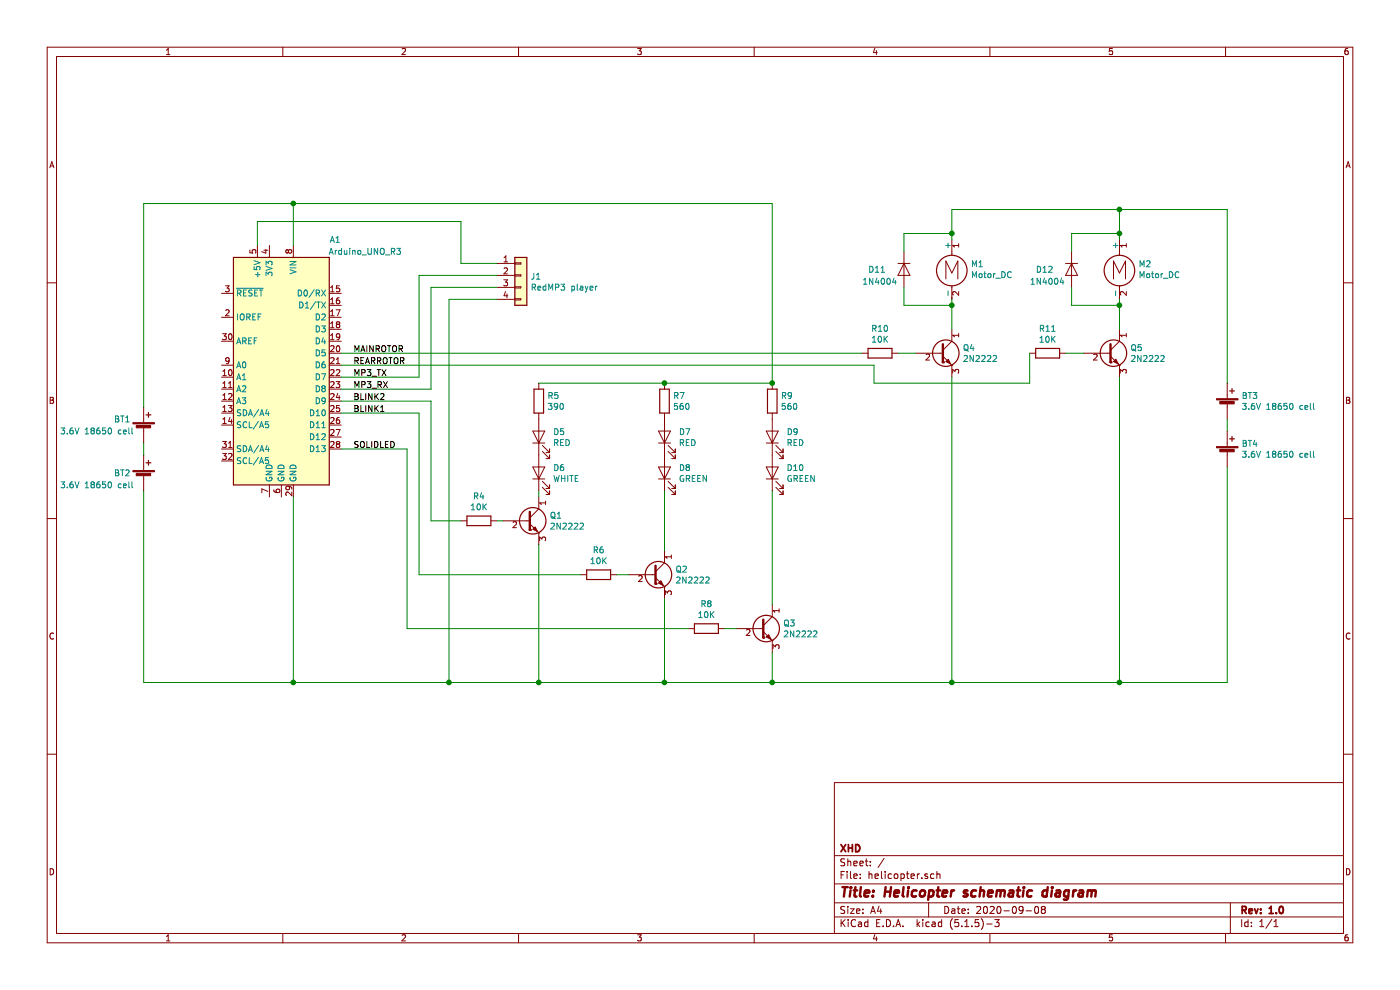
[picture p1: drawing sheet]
EESchema Schematic File Version 4
EELAYER 30 0
EELAYER END
$Descr A4 11693 8268
encoding utf-8
Sheet 1 1
Title "Helicopter schematic diagram"
Date "2020-09-08"
Rev "1.0"
Comp "XHD"
Comment1 ""
Comment2 ""
Comment3 ""
Comment4 ""
$EndDescr
$Comp
L Device:LED D8
U 1 1
P 5550 3950
F 0 "D8" V 5589 3832 50  0000 R CNN
F 1 "GREEN" V 5498 3832 50  0000 R CNN
F 2 "" H 5550 3950 50  0001 C CNN
F 3 "~" H 5550 3950 50  0001 C CNN
	1    5550 3950
	0    -1   -1   0   
$EndComp
$Comp
L Device:R R7
U 1 1
P 5550 3350
F 0 "R7" H 5620 3396 50  0000 L CNN
F 1 "560" H 5620 3305 50  0000 L CNN
F 2 "" V 5480 3350 50  0001 C CNN
F 3 "~" H 5550 3350 50  0001 C CNN
	1    5550 3350
	1    0    0    -1  
$EndComp
$Comp
L Transistor_BJT:BC547 Q2
U 1 1
P 5450 4800
F 0 "Q2" H 5640 4846 50  0000 L CNN
F 1 "2N2222" H 5640 4755 50  0000 L CNN
F 2 "Package_TO_SOT_THT:TO-92_Inline" H 5650 4725 50  0001 L CIN
F 3 "http://www.fairchildsemi.com/ds/BC/BC547.pdf" H 5450 4800 50  0001 L CNN
	1    5450 4800
	1    0    0    -1  
$EndComp
$Comp
L Device:R R6
U 1 1
P 5000 4800
F 0 "R6" V 4793 4800 50  0000 C CNN
F 1 "10K" V 4884 4800 50  0000 C CNN
F 2 "" V 4930 4800 50  0001 C CNN
F 3 "~" H 5000 4800 50  0001 C CNN
	1    5000 4800
	0    1    1    0   
$EndComp
Wire Wire Line
	5150 4800 5250 4800
$Comp
L Device:LED D7
U 1 1
P 5550 3650
F 0 "D7" V 5589 3532 50  0000 R CNN
F 1 "RED" V 5498 3532 50  0000 R CNN
F 2 "" H 5550 3650 50  0001 C CNN
F 3 "~" H 5550 3650 50  0001 C CNN
	1    5550 3650
	0    -1   -1   0   
$EndComp
$Comp
L Device:R R10
U 1 1
P 7350 2950
F 0 "R10" V 7143 2950 50  0000 C CNN
F 1 "10K" V 7234 2950 50  0000 C CNN
F 2 "" V 7280 2950 50  0001 C CNN
F 3 "~" H 7350 2950 50  0001 C CNN
	1    7350 2950
	0    1    1    0   
$EndComp
$Comp
L Transistor_BJT:BC547 Q4
U 1 1
P 7850 2950
F 0 "Q4" H 8040 2996 50  0000 L CNN
F 1 "2N2222" H 8040 2905 50  0000 L CNN
F 2 "Package_TO_SOT_THT:TO-92_Inline" H 8050 2875 50  0001 L CIN
F 3 "http://www.fairchildsemi.com/ds/BC/BC547.pdf" H 7850 2950 50  0001 L CNN
	1    7850 2950
	1    0    0    -1  
$EndComp
Wire Wire Line
	7500 2950 7650 2950
$Comp
L Motor:Motor_DC M1
U 1 1
P 7950 2200
F 0 "M1" H 8108 2196 50  0000 L CNN
F 1 "Motor_DC" H 8108 2105 50  0000 L CNN
F 2 "" H 7950 2110 50  0001 C CNN
F 3 "~" H 7950 2110 50  0001 C CNN
	1    7950 2200
	1    0    0    -1  
$EndComp
Wire Wire Line
	7950 2500 7950 2550
Wire Wire Line
	7950 1750 7950 1950
$Comp
L Diode:1N4004 D11
U 1 1
P 7550 2250
F 0 "D11" V 7550 1950 50  0000 L CNN
F 1 "1N4004" V 7650 1900 50  0000 L CNN
F 2 "Diode_THT:D_DO-41_SOD81_P10.16mm_Horizontal" H 7550 2075 50  0001 C CNN
F 3 "http://www.vishay.com/docs/88503/1n4001.pdf" H 7550 2250 50  0001 C CNN
	1    7550 2250
	0    1    1    0   
$EndComp
Wire Wire Line
	7550 2100 7550 1950
Wire Wire Line
	7550 1950 7950 1950
Connection ~ 7950 1950
Wire Wire Line
	7950 1950 7950 2000
Wire Wire Line
	7550 2400 7550 2550
Wire Wire Line
	7550 2550 7950 2550
Connection ~ 7950 2550
Wire Wire Line
	7950 2550 7950 2750
$Comp
L MCU_Module:Arduino_UNO_R3 A1
U 1 1
P 2350 3050
F 0 "A1" H 1900 4100 50  0000 C CNN
F 1 "Arduino_UNO_R3" H 1650 4000 50  0000 C CNN
F 2 "Module:Arduino_UNO_R3" H 2350 3050 50  0001 C CIN
F 3 "https://www.arduino.cc/en/Main/arduinoBoardUno" H 2350 3050 50  0001 C CNN
	1    2350 3050
	-1   0    0    -1  
$EndComp
$Comp
L Device:R R11
U 1 1
P 8750 2950
F 0 "R11" V 8543 2950 50  0000 C CNN
F 1 "10K" V 8634 2950 50  0000 C CNN
F 2 "" V 8680 2950 50  0001 C CNN
F 3 "~" H 8750 2950 50  0001 C CNN
	1    8750 2950
	0    1    1    0   
$EndComp
$Comp
L Transistor_BJT:BC547 Q5
U 1 1
P 9250 2950
F 0 "Q5" H 9440 2996 50  0000 L CNN
F 1 "2N2222" H 9440 2905 50  0000 L CNN
F 2 "Package_TO_SOT_THT:TO-92_Inline" H 9450 2875 50  0001 L CIN
F 3 "http://www.fairchildsemi.com/ds/BC/BC547.pdf" H 9250 2950 50  0001 L CNN
	1    9250 2950
	1    0    0    -1  
$EndComp
Wire Wire Line
	8900 2950 9050 2950
$Comp
L Motor:Motor_DC M2
U 1 1
P 9350 2200
F 0 "M2" H 9508 2196 50  0000 L CNN
F 1 "Motor_DC" H 9508 2105 50  0000 L CNN
F 2 "" H 9350 2110 50  0001 C CNN
F 3 "~" H 9350 2110 50  0001 C CNN
	1    9350 2200
	1    0    0    -1  
$EndComp
Wire Wire Line
	9350 2500 9350 2550
Wire Wire Line
	9350 1750 9350 1950
$Comp
L Diode:1N4004 D12
U 1 1
P 8950 2250
F 0 "D12" V 8950 1950 50  0000 L CNN
F 1 "1N4004" V 9050 1900 50  0000 L CNN
F 2 "Diode_THT:D_DO-41_SOD81_P10.16mm_Horizontal" H 8950 2075 50  0001 C CNN
F 3 "http://www.vishay.com/docs/88503/1n4001.pdf" H 8950 2250 50  0001 C CNN
	1    8950 2250
	0    1    1    0   
$EndComp
Wire Wire Line
	8950 2100 8950 1950
Wire Wire Line
	8950 1950 9350 1950
Connection ~ 9350 1950
Wire Wire Line
	9350 1950 9350 2000
Wire Wire Line
	8950 2400 8950 2550
Wire Wire Line
	8950 2550 9350 2550
Connection ~ 9350 2550
Wire Wire Line
	9350 2550 9350 2750
Wire Wire Line
	8600 2950 8600 3200
Wire Wire Line
	7200 2950 2850 2950
Wire Wire Line
	2850 3050 7300 3050
Wire Wire Line
	7950 1750 9350 1750
$Comp
L Transistor_BJT:BC547 Q3
U 1 1
P 6350 5250
F 0 "Q3" H 6540 5296 50  0000 L CNN
F 1 "2N2222" H 6540 5205 50  0000 L CNN
F 2 "Package_TO_SOT_THT:TO-92_Inline" H 6550 5175 50  0001 L CIN
F 3 "http://www.fairchildsemi.com/ds/BC/BC547.pdf" H 6350 5250 50  0001 L CNN
	1    6350 5250
	1    0    0    -1  
$EndComp
$Comp
L Device:R R8
U 1 1
P 5900 5250
F 0 "R8" V 5693 5250 50  0000 C CNN
F 1 "10K" V 5784 5250 50  0000 C CNN
F 2 "" V 5830 5250 50  0001 C CNN
F 3 "~" H 5900 5250 50  0001 C CNN
	1    5900 5250
	0    1    1    0   
$EndComp
Wire Wire Line
	6050 5250 6150 5250
$Comp
L Device:LED D10
U 1 1
P 6450 3950
F 0 "D10" V 6489 3832 50  0000 R CNN
F 1 "GREEN" V 6398 3832 50  0000 R CNN
F 2 "" H 6450 3950 50  0001 C CNN
F 3 "~" H 6450 3950 50  0001 C CNN
	1    6450 3950
	0    -1   -1   0   
$EndComp
$Comp
L Device:R R9
U 1 1
P 6450 3350
F 0 "R9" H 6520 3396 50  0000 L CNN
F 1 "560" H 6520 3305 50  0000 L CNN
F 2 "" V 6380 3350 50  0001 C CNN
F 3 "~" H 6450 3350 50  0001 C CNN
	1    6450 3350
	1    0    0    -1  
$EndComp
$Comp
L Device:LED D9
U 1 1
P 6450 3650
F 0 "D9" V 6489 3532 50  0000 R CNN
F 1 "RED" V 6398 3532 50  0000 R CNN
F 2 "" H 6450 3650 50  0001 C CNN
F 3 "~" H 6450 3650 50  0001 C CNN
	1    6450 3650
	0    -1   -1   0   
$EndComp
Wire Wire Line
	6450 4100 6450 5050
Wire Wire Line
	5750 5250 3400 5250
Wire Wire Line
	3400 5250 3400 3750
Wire Wire Line
	3400 3750 2850 3750
$Comp
L Device:Battery_Cell BT1
U 1 1
P 1200 3600
F 0 "BT1" H 950 3700 50  0000 L CNN
F 1 "3.6V 18650 cell" H 500 3600 50  0000 L CNN
F 2 "" V 1200 3660 50  0001 C CNN
F 3 "~" V 1200 3660 50  0001 C CNN
	1    1200 3600
	1    0    0    -1  
$EndComp
Wire Wire Line
	6450 3200 5550 3200
Wire Wire Line
	3500 4800 4850 4800
$Comp
L Transistor_BJT:BC547 Q1
U 1 1
P 4400 4350
F 0 "Q1" H 4590 4396 50  0000 L CNN
F 1 "2N2222" H 4590 4305 50  0000 L CNN
F 2 "Package_TO_SOT_THT:TO-92_Inline" H 4600 4275 50  0001 L CIN
F 3 "http://www.fairchildsemi.com/ds/BC/BC547.pdf" H 4400 4350 50  0001 L CNN
	1    4400 4350
	1    0    0    -1  
$EndComp
$Comp
L Device:R R4
U 1 1
P 4000 4350
F 0 "R4" V 3793 4350 50  0000 C CNN
F 1 "10K" V 3884 4350 50  0000 C CNN
F 2 "" V 3930 4350 50  0001 C CNN
F 3 "~" H 4000 4350 50  0001 C CNN
	1    4000 4350
	0    1    1    0   
$EndComp
Wire Wire Line
	4150 4350 4200 4350
Text Label 2950 3750 0    50   ~ 0
SOLIDLED
Text Label 2950 3450 0    50   ~ 0
BLINK1
Text Label 2950 3350 0    50   ~ 0
BLINK2
$Comp
L Device:LED D6
U 1 1
P 4500 3950
F 0 "D6" V 4539 3832 50  0000 R CNN
F 1 "WHITE" V 4448 3832 50  0000 R CNN
F 2 "" H 4500 3950 50  0001 C CNN
F 3 "~" H 4500 3950 50  0001 C CNN
	1    4500 3950
	0    -1   -1   0   
$EndComp
$Comp
L Device:R R5
U 1 1
P 4500 3350
F 0 "R5" H 4570 3396 50  0000 L CNN
F 1 "390" H 4570 3305 50  0000 L CNN
F 2 "" V 4430 3350 50  0001 C CNN
F 3 "~" H 4500 3350 50  0001 C CNN
	1    4500 3350
	1    0    0    -1  
$EndComp
$Comp
L Device:LED D5
U 1 1
P 4500 3650
F 0 "D5" V 4539 3532 50  0000 R CNN
F 1 "RED" V 4448 3532 50  0000 R CNN
F 2 "" H 4500 3650 50  0001 C CNN
F 3 "~" H 4500 3650 50  0001 C CNN
	1    4500 3650
	0    -1   -1   0   
$EndComp
Wire Wire Line
	4500 4100 4500 4150
Wire Wire Line
	5550 4100 5550 4600
Wire Wire Line
	4500 3200 5550 3200
Connection ~ 5550 3200
Text Label 2950 2950 0    50   ~ 0
MAINROTOR
Text Label 2950 3050 0    50   ~ 0
REARROTOR
$Comp
L Device:Battery_Cell BT2
U 1 1
P 1200 4000
F 0 "BT2" H 950 4050 50  0000 L CNN
F 1 "3.6V 18650 cell" H 500 3950 50  0000 L CNN
F 2 "" V 1200 4060 50  0001 C CNN
F 3 "~" V 1200 4060 50  0001 C CNN
	1    1200 4000
	1    0    0    -1  
$EndComp
Wire Wire Line
	1200 3700 1200 3800
Wire Wire Line
	1200 4100 1200 5700
$Comp
L Device:Battery_Cell BT3
U 1 1
P 10250 3400
F 0 "BT3" H 10368 3496 50  0000 L CNN
F 1 "3.6V 18650 cell" H 10368 3405 50  0000 L CNN
F 2 "" V 10250 3460 50  0001 C CNN
F 3 "~" V 10250 3460 50  0001 C CNN
	1    10250 3400
	1    0    0    -1  
$EndComp
$Comp
L Device:Battery_Cell BT4
U 1 1
P 10250 3800
F 0 "BT4" H 10368 3896 50  0000 L CNN
F 1 "3.6V 18650 cell" H 10368 3805 50  0000 L CNN
F 2 "" V 10250 3860 50  0001 C CNN
F 3 "~" V 10250 3860 50  0001 C CNN
	1    10250 3800
	1    0    0    -1  
$EndComp
Wire Wire Line
	10250 3500 10250 3600
Wire Wire Line
	9350 1750 10250 1750
Wire Wire Line
	10250 1750 10250 3200
Connection ~ 9350 1750
Wire Wire Line
	10250 5700 9350 5700
Wire Wire Line
	2450 4150 2450 5700
Wire Wire Line
	10250 3900 10250 5700
Wire Wire Line
	4500 4550 4500 5700
Connection ~ 4500 5700
Wire Wire Line
	5550 5000 5550 5700
Connection ~ 5550 5700
Wire Wire Line
	5550 5700 4500 5700
Wire Wire Line
	6450 5450 6450 5700
Connection ~ 6450 5700
Wire Wire Line
	6450 5700 5550 5700
Wire Wire Line
	7950 3150 7950 5700
Connection ~ 7950 5700
Wire Wire Line
	9350 3150 9350 5700
Connection ~ 9350 5700
Wire Wire Line
	9350 5700 7950 5700
Wire Wire Line
	6450 5700 7950 5700
Wire Wire Line
	2450 5700 1200 5700
Connection ~ 2450 5700
Wire Wire Line
	1200 1700 2450 1700
Wire Wire Line
	1200 1700 1200 3400
Wire Wire Line
	2450 2050 2450 1700
Connection ~ 2450 1700
Wire Wire Line
	3600 3350 2850 3350
Wire Wire Line
	3500 4800 3500 3450
Wire Wire Line
	3500 3450 2850 3450
$Comp
L Connector_Generic:Conn_01x04 J1
U 1 1
P 4350 2300
F 0 "J1" H 4430 2292 50  0000 L CNN
F 1 "RedMP3 player" H 4430 2201 50  0000 L CNN
F 2 "" H 4350 2300 50  0001 C CNN
F 3 "~" H 4350 2300 50  0001 C CNN
	1    4350 2300
	1    0    0    -1  
$EndComp
Wire Wire Line
	4150 2200 3850 2200
Wire Wire Line
	3850 2200 3850 1850
Wire Wire Line
	3850 1850 2150 1850
Wire Wire Line
	2150 1850 2150 2050
Wire Wire Line
	4500 5700 3750 5700
Wire Wire Line
	3600 3350 3600 4350
Wire Wire Line
	3600 4350 3850 4350
Wire Wire Line
	6450 1700 6450 3200
Wire Wire Line
	2450 1700 6450 1700
Connection ~ 6450 3200
Wire Wire Line
	4150 2500 3750 2500
Wire Wire Line
	3750 2500 3750 5700
Connection ~ 3750 5700
Wire Wire Line
	3750 5700 2450 5700
Wire Wire Line
	4150 2400 3600 2400
Wire Wire Line
	3600 2400 3600 3250
Wire Wire Line
	3600 3250 2850 3250
Wire Wire Line
	4150 2300 3500 2300
Wire Wire Line
	3500 2300 3500 3150
Wire Wire Line
	3500 3150 2850 3150
Text Label 2950 3250 0    50   ~ 0
MP3_RX
Text Label 2950 3150 0    50   ~ 0
MP3_TX
Wire Wire Line
	7300 3200 8600 3200
Wire Wire Line
	7300 3200 7300 3050
$EndSCHEMATC
